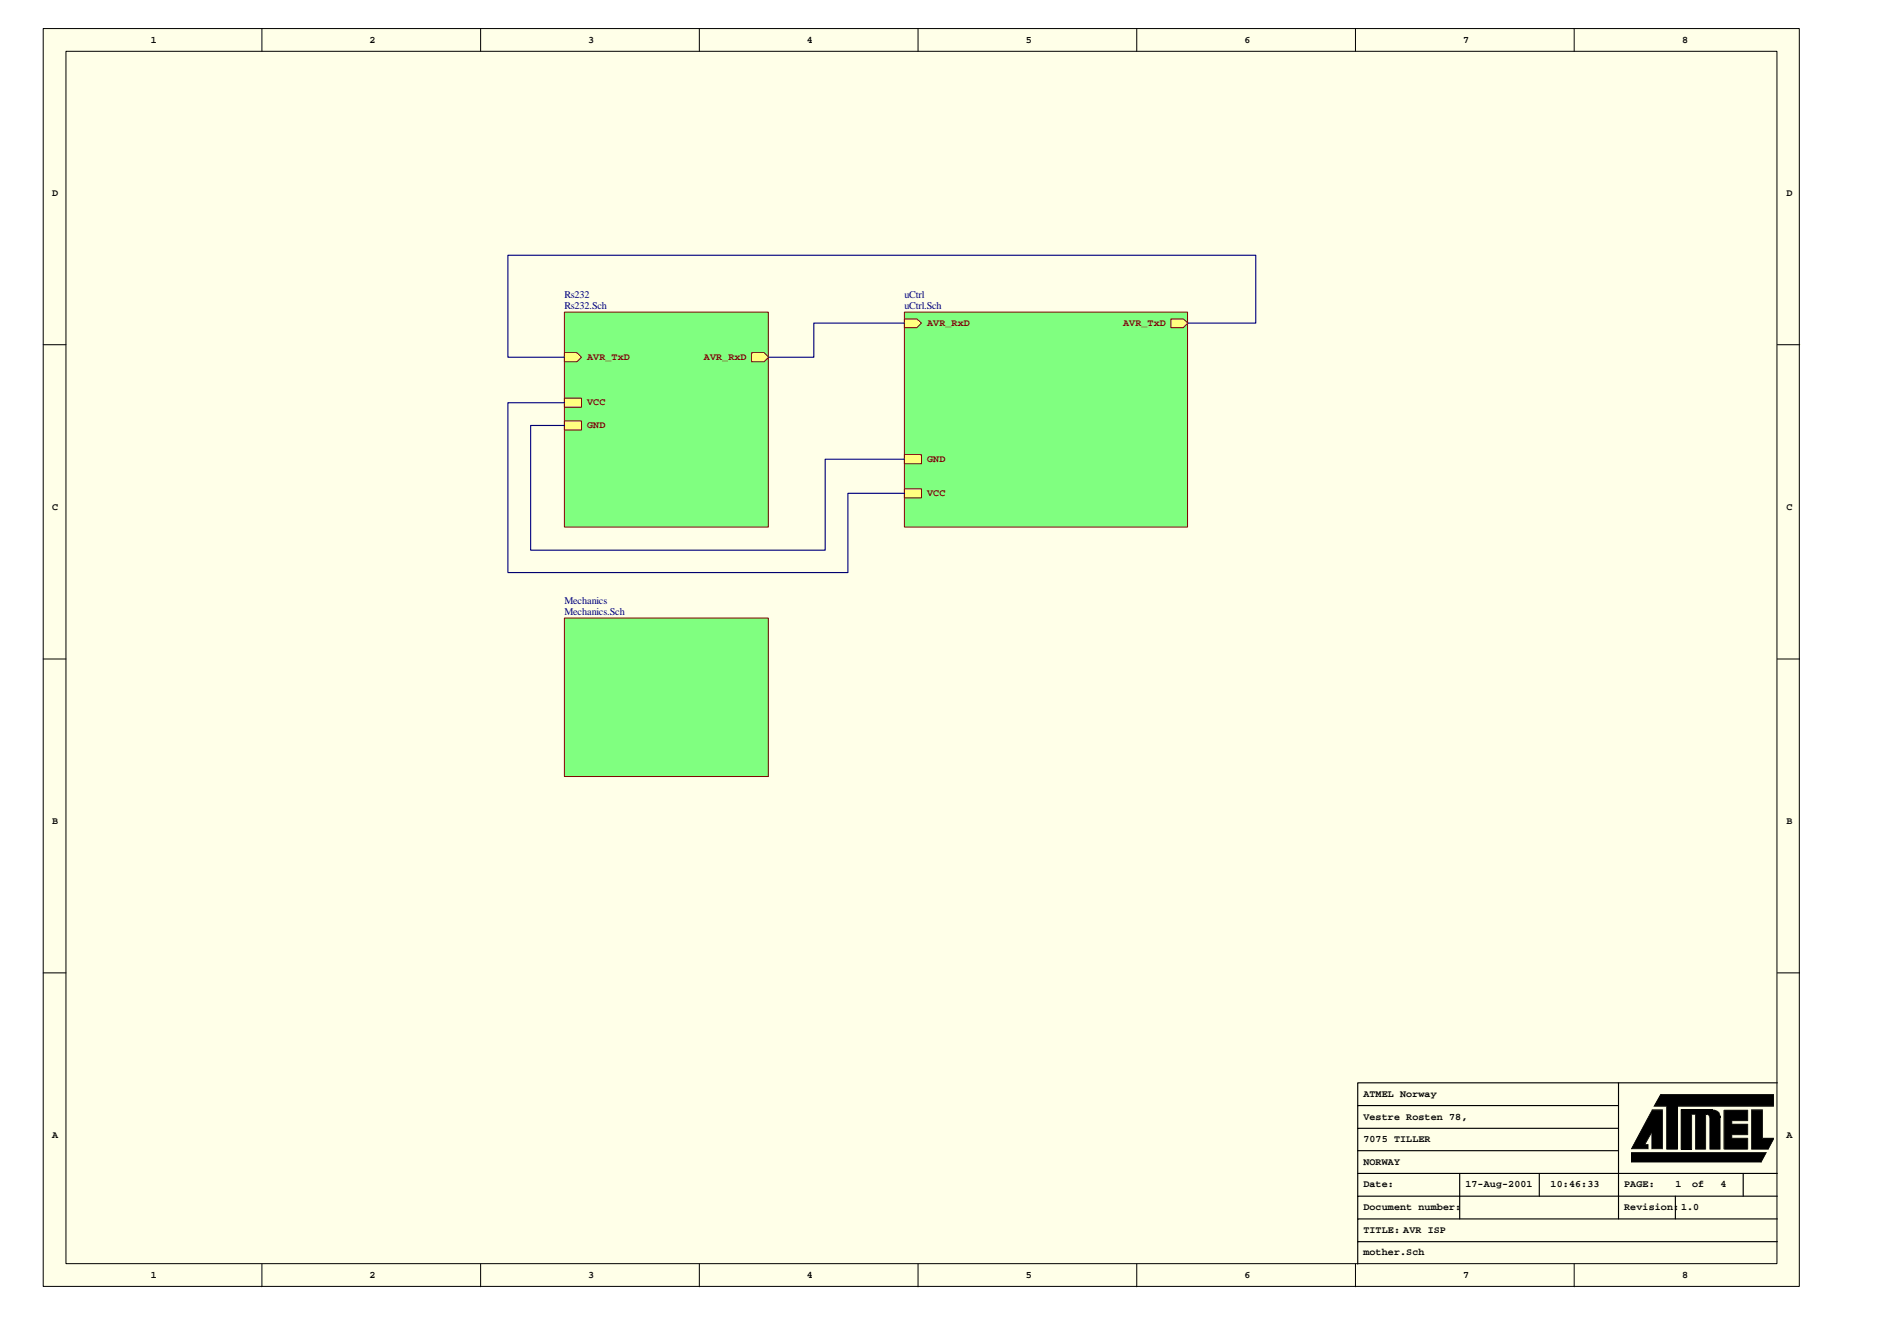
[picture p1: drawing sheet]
<svg xmlns="http://www.w3.org/2000/svg" width="420mm" height="297mm" viewBox="0 0 420 297" stroke-linecap="round" stroke-linejoin="round" font-family="sans-serif">
<path d="M9.7 6.4h392.2v280.9h-392.2z" fill="#ffffe8"/>
<g fill="none" stroke="#000" stroke-width=".22">
<path d="M9.7 6.4h392.2v280.9h-392.2zM14.7 11.5h382.2v270.7h-382.2zM58.5 6.4v5.1M107.4 6.4v5.1M156.2 6.4v5.1M205.1 6.4v5.1M253.9 6.4v5.1M302.8 6.4v5.1M351.6 6.4v5.1M9.7 77h5M397 77h5M9.7 147.2h5"/>
<path d="M397 147.2h5M9.7 217.3h5M397 217.3h5M375.5 256.7h2.4M58.5 282.3v5.1M107.4 282.3v5.1M156.2 282.3v5.1M205.1 282.3v5.1M253.9 282.3v5.1M302.8 282.3v5.1M351.6 282.3v5.1"/>
</g>
<g fill="none" stroke="#000" stroke-width=".25">
<path d="M303.3 257v5.1M303.3 257h58.2M361.5 252h-58.2v5M361.5 246.9h-58.2v5.1M361.5 241.8h-58.2v5.1M375.5 247.9h6.9M397 241.8h-35.5v30.4M326.1 262.1v10.1M343.8 262.1v5.1M374.2 267.2v5M389.4 262.1v5.1M397 277.3h-93.7v5"/>
<path d="M397 272.2h-93.7v5.1M397 262.1h-93.7v5.1M397 267.2h-93.7v5"/>
</g>
<g fill="#000">
<path d="M364.3 257.4h30.2l-1.1 2.1h-29.1z" fill-rule="evenodd"/>
<path d="M369.1 247.9h2.2v8.7h-2.3v-3.8l-1.6 2.8h.7v1h-3.7z" fill-rule="evenodd"/>
<path d="M371 244.4h25.2v2.6h-21.5v9.7h-2.4v-9.7h-2.8z" fill-rule="evenodd"/>
<path d="M375.5 247.9h7.6l.9 .6 .2 .7v7.5h-2.3v-7.1a.76 .76 0 0 0-.9-.7v7.8h-2.3v-7.8h-.8v7.8h-2.4z" fill-rule="evenodd"/>
<path d="M385 247.9h.2l-.1 8.8h-.1z" fill-rule="evenodd"/>
<path d="M385 247.9l5.4-.1v.2z" fill-rule="evenodd"/>
<path d="M386.8 254.1h3.6v.2h-3.6z" fill-rule="evenodd"/>
<path d="M386.8 251h3.6v.1h-3.6z" fill-rule="evenodd"/>
<path d="M386.8 253.4h.1v.8h-.1z" fill-rule="evenodd"/>
<path d="M386.8 250.3h.1v.8h-.1z" fill-rule="evenodd"/>
<path d="M385.1 256.6l5.4 .1h-5.4z" fill-rule="evenodd"/>
<path d="M386.8 253.4h3.7l-3.7 .1z" fill-rule="evenodd"/>
<path d="M386.8 250.2l3.7 .1-3.7 .1z" fill-rule="evenodd"/>
<path d="M385.1 247.9h5.3v2.4h-3.6v.8h3.6v2.3h-3.6v.8h3.6v2.5h-5.3z" fill-rule="evenodd"/>
<path d="M390.4 254.1l.1 2.6h-.2z" fill-rule="evenodd"/>
<path d="M390.4 251l.1 2.4h-.2z" fill-rule="evenodd"/>
<path d="M390.4 247.8l.1 2.5h-.2z" fill-rule="evenodd"/>
<path d="M391.2 247.9h2.5v6.4h2.5l-1.2 2.4h-3.8z" fill-rule="evenodd"/>
</g>
<g fill="#000">
<path d="M364.3 257.4h.1l-.1 2.2zM369 247.8l.1 .1-4.6 8.8-.1-.2-.1 .2h.1l-.1-.1zM364.3 257.3h30.2v.2h-30.2zM367.4 255.6h.7v.1h-.8h.2zM364.4 256.5h3.7l-.1 .1 .2 .1h-3.8zM368 255.6l.1 .1 .1-.1v1h-.2zM368.9 252.8h.2l-.1 3.9zM369.1 252.4v.4h-.2h.2l-1.6 2.9-.2-.1 1.6-2.8h.2h-.2zM369 247.8h2.3v.2h-2.2zM369.5 246.9h2.8v.3h-2.8l-.1-.2 .1 .2h-.2l.1-.2 .2 .1zM370.9 244.3l.2 .2-1.5 2.6-.2-.1zM369 256.5h2.3v.1l.1 .1h-2.4z"/>
<path d="M371.3 247.8l.1 8.8h-.1zM372.2 256.7l2.5-.1v.1zM372.2 247l.1 .2 .1-.3v9.8h-.2zM374.6 247h.2v9.7l-.1-.1-.1 .1zM374.6 246.9h21.6v.3h-21.5l.1-.2zM375.5 256.6l-.1 .1h.2zM375.4 247.8l.1 .2 .1-.1v8.8h-.2zM377.8 248.9h.2v7.8l-.1-.1-.1 .1zM377.8 248.8h.9v.1h-.8h.1zM378.7 256.6h2.3v.1h-2.4h.2zM378.7 248.8l.1 7.9h-.2zM380.9 248.9h.2v7.8l-.1-.1-.1 .1z"/>
<path d="M381.1 248.8l.1 .1zM381.1 248.8v.1zM380.9 248.7l.2 .2zM381.2 248.8l.1 .1zM381.3 248.8h.1l-.1 .1zM381.3 248.8v.1zM381.4 248.8v.2zM381.5 248.9l-.1 .1zM381.6 248.9l.1 .2h-.2zM381.6 248.9l-.1 .2zM381.8 249.1l.1 .2-.1 .1zM381.8 249l-.1 .3z"/>
<path d="M381.7 248.9l.1 .2-.1 .1zM381.8 249.5h.2zM381.8 249.5l.1-.1 .1 .1zM381.8 249.4l.1-.1zM381.9 256.6h2.3v.1h-2.4h.2zM381.8 249.6l.2-.1v7.2h-.2zM382.4 247.8h.2l-.1 .2zM382.6 247.8h.2l-.1 .2h-.2zM382.8 247.8h.1v.2h-.2zM382.9 247.8h.2l-.1 .3-.1-.1zM383 248l.3-.1v.2zM383.3 247.9l.2 .1-.1 .2-.2-.1z"/>
<path d="M383.5 248l.1 .1-.1 .2-.1-.1zM383.6 248.1l.2 .1-.2 .2zM383.8 248.2l.1 .2h-.2zM383.7 248.4h.3l-.1 .2zM384 248.4l.1 .2-.1 .1zM384 248.7l.1-.1-.1 .3zM384.1 248.8l.1 .1-.2 .1zM384.1 249.6h.2v7.1l-.1-.1-.1 .1zM384 249l.2-.1 .1 .2-.2 .1zM384.1 249.2l.2-.1v.3h-.2zM384.1 249.4h.2v.2h-.2zM391.2 247.9h.1l-.1 8.8z"/>
<path d="M391.2 247.8v.1v-.1h2.5v.2h-2.5zM364.3 259.4h29.1v.2h-29.1zM393.7 254.1h2.5v.3h-2.6l.2-.1zM393.7 247.8l.1 6.5h-.2zM394.5 257.3v.2v-.2l.1 .1-.1-.1 .1 .1-1.2 2.2-.1-.2zM391.2 256.6l3.9 .1h-3.9zM396.2 254.1l.1 .2-.1-.2 .1 .2-1.2 2.4-.2-.1 1.3-2.4v.2zM396.2 244.4h.1v2.8l-.1-.3v.1zM371 244.3l25.3 .1-25.3 .1z"/>
</g>
<path d="M126.2 69.8h45.4v47.9h-45.4z" fill="#80ff80"/>
<path d="M126.1 69.7h45.5v48h-45.5z" fill="none" stroke="#800000" stroke-width=".22"/>
<g fill="#ffff80" stroke="#800000" stroke-width=".22">
<path d="M126.1 78.8h2.8l1 1-1 1h-2.8z" fill-rule="evenodd"/>
<path d="M167.9 78.8h2.8l1 1-1 1h-2.8z" fill-rule="evenodd"/>
<path d="M126.1 88.9h3.8v2.1h-3.8z" fill-rule="evenodd"/>
<path d="M126.1 94h3.8v2h-3.8z" fill-rule="evenodd"/>
</g>
<path d="M202.1 69.8h63.2v47.9h-63.2z" fill="#80ff80"/>
<path d="M202 69.7h63.3v48h-63.3z" fill="none" stroke="#800000" stroke-width=".22"/>
<g fill="#ffff80" stroke="#800000" stroke-width=".22">
<path d="M202 71.2h2.8l1 1-1 1h-2.8z" fill-rule="evenodd"/>
<path d="M261.5 71.2h2.8l1 1-1 1h-2.8z" fill-rule="evenodd"/>
<path d="M202 109.2h3.8v2h-3.8z" fill-rule="evenodd"/>
<path d="M202 101.5h3.8v2.1h-3.8z" fill-rule="evenodd"/>
</g>
<path d="M202 72.2h-20.2v7.6h-10.1M265.3 72.2h15.2v-15.2h-167v22.8h12.6M126.1 95h-7.6v27.9h65.8v-20.3h17.7M126.1 89.9h-12.6v38h75.9v-17.7h12.6" fill="none" stroke="#000080" stroke-width=".25"/>
<path d="M126.2 138.1h45.4v35.3h-45.4z" fill="#80ff80"/>
<path d="M126.1 138h45.5v35.4h-45.5z" fill="none" stroke="#800000" stroke-width=".22"/>
<g font-size="2.3" fill="#000080">
<text x="126.1" y="66.6">Rs232</text>
<text x="126.1" y="69.1">Rs232.Sch</text>
<text x="202" y="66.6">uCtrl</text>
<text x="202" y="69.1">uCtrl.Sch</text>
<text x="126.1" y="134.9">Mechanics</text>
<text x="126.1" y="137.4">Mechanics.Sch</text>
</g>
<g font-size="2.2">
<text x="33.7" y="9.5">1</text>
<text x="82.5" y="9.5">2</text>
<text x="131.4" y="9.5">3</text>
<text x="180.3" y="9.5">4</text>
<text x="229.1" y="9.5">5</text>
<text x="278" y="9.5">6</text>
<text x="326.8" y="9.5">7</text>
<text x="375.8" y="9.5">8</text>
<text x="11.7" y="43.7">D</text>
<text x="399" y="43.7">D</text>
<text x="11.7" y="113.8">C</text>
<text x="399" y="113.8">C</text>
<text x="11.7" y="183.9">B</text>
<text x="399" y="183.9">B</text>
<text x="304.5" y="245">ATMEL Norway</text>
<text x="304.5" y="250">Vestre Rosten 78,</text>
<text x="11.7" y="254.1">A</text>
<text x="304.5" y="255">7075 TILLER</text>
<text x="399" y="254.1">A</text>
<text x="304.5" y="260.1">NORWAY</text>
<text x="304.5" y="265.2">Date:</text>
<text x="327.3" y="265.2">17-Aug-2001</text>
<text x="346.4" y="265.2">10:46:33</text>
<text x="362.8" y="265.2">PAGE:</text>
<text x="374.2" y="265.2">1</text>
<text x="378" y="265.2">of</text>
<text x="384.3" y="265.2">4</text>
<text x="304.5" y="275.4">TITLE: AVR ISP</text>
<text x="304.5" y="270.3">Document number:</text>
<text x="362.8" y="270.3">Revision: 1.0</text>
<text x="304.5" y="280.4">mother.Sch</text>
<text x="33.7" y="285.4">1</text>
<text x="82.5" y="285.4">2</text>
<text x="131.4" y="285.4">3</text>
<text x="180.3" y="285.4">4</text>
<text x="229.1" y="285.4">5</text>
<text x="278" y="285.4">6</text>
<text x="326.8" y="285.4">7</text>
<text x="375.8" y="285.4">8</text>
</g>
<g font-size="2.2" fill="#800000">
<text x="207.1" y="72.8">AVR_RxD</text>
<text x="250.9" y="72.8">AVR_TxD</text>
<text x="131.1" y="80.4">AVR_TxD</text>
<text x="157.2" y="80.4">AVR_RxD</text>
<text x="131.1" y="90.5">VCC</text>
<text x="131.1" y="95.6">GND</text>
<text x="207.1" y="103.2">GND</text>
<text x="207.1" y="110.8">VCC</text>
</g>
</svg>
